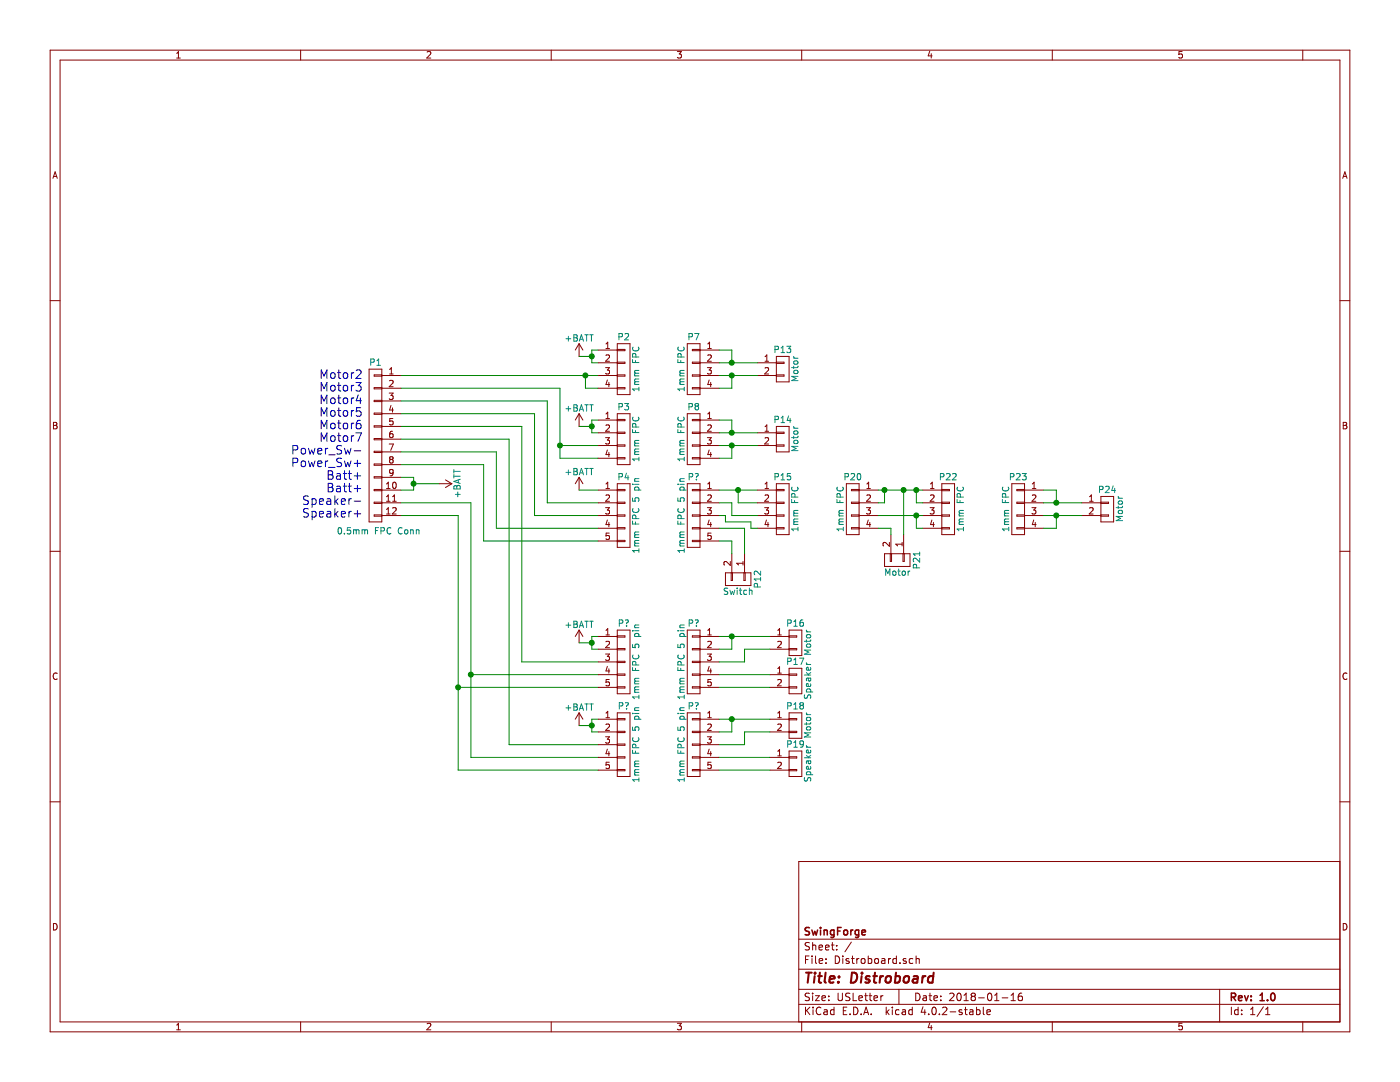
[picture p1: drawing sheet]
EESchema Schematic File Version 2
LIBS:power
LIBS:device
LIBS:transistors
LIBS:conn
LIBS:linear
LIBS:regul
LIBS:74xx
LIBS:cmos4000
LIBS:adc-dac
LIBS:memory
LIBS:xilinx
LIBS:microcontrollers
LIBS:dsp
LIBS:microchip
LIBS:analog_switches
LIBS:motorola
LIBS:texas
LIBS:intel
LIBS:audio
LIBS:interface
LIBS:digital-audio
LIBS:philips
LIBS:display
LIBS:cypress
LIBS:siliconi
LIBS:opto
LIBS:atmel
LIBS:contrib
LIBS:valves
EELAYER 25 0
EELAYER END
$Descr USLetter 11000 8500
encoding utf-8
Sheet 1 1
Title "Distroboard"
Date "2018-01-16"
Rev "1.0"
Comp "SwingForge"
Comment1 ""
Comment2 ""
Comment3 ""
Comment4 ""
$EndDescr
$Comp
L CONN_01X12 P1
U 1 1
P 2950 3500
F 0 "P1" H 2950 4150 50  0000 C CNN
F 1 "0.5mm FPC Conn" H 2925 2825 50  0000 C CNN
F 2 "Connectors_Custom:FPC_Socket_12pin" H 2950 3500 50  0001 C CNN
F 3 "" H 2950 3500 50  0000 C CNN
	1    2950 3500
	-1   0    0    -1  
$EndComp
Text Notes 2850 4075 2    67   ~ 0
Motor2\nMotor3\nMotor4\nMotor5\nMotor6\nMotor7\nPower_Sw-\nPower_Sw+\nBatt+\nBatt+\nSpeaker-\nSpeaker+
$Comp
L CONN_01X02 P13
U 1 1
P 6150 2900
F 0 "P13" H 6150 3050 50  0000 C CNN
F 1 "Motor" V 6250 2900 50  0000 C CNN
F 2 "Connect:PINHEAD1-2" H 6150 2900 50  0001 C CNN
F 3 "" H 6150 2900 50  0000 C CNN
	1    6150 2900
	1    0    0    -1  
$EndComp
$Comp
L CONN_01X02 P17
U 1 1
P 6250 5350
F 0 "P17" H 6250 5500 50  0000 C CNN
F 1 "Speaker" V 6350 5350 50  0000 C CNN
F 2 "Connect:PINHEAD1-2" H 6250 5350 50  0001 C CNN
F 3 "" H 6250 5350 50  0000 C CNN
	1    6250 5350
	1    0    0    -1  
$EndComp
$Comp
L CONN_01X02 P12
U 1 1
P 5800 4550
F 0 "P12" H 5800 4700 50  0000 C CNN
F 1 "Switch" V 5900 4550 50  0000 C CNN
F 2 "Connect:PINHEAD1-2" H 5800 4550 50  0001 C CNN
F 3 "" H 5800 4550 50  0000 C CNN
	1    5800 4550
	0    1    1    0   
$EndComp
$Comp
L CONN_01X04 P2
U 1 1
P 4900 2900
F 0 "P2" H 4900 3150 50  0000 C CNN
F 1 "1mm FPC" V 5000 2900 50  0000 C CNN
F 2 "" H 4900 2900 50  0001 C CNN
F 3 "" H 4900 2900 50  0000 C CNN
	1    4900 2900
	1    0    0    -1  
$EndComp
$Comp
L CONN_01X04 P3
U 1 1
P 4900 3450
F 0 "P3" H 4900 3700 50  0000 C CNN
F 1 "1mm FPC" V 5000 3450 50  0000 C CNN
F 2 "" H 4900 3450 50  0001 C CNN
F 3 "" H 4900 3450 50  0000 C CNN
	1    4900 3450
	1    0    0    -1  
$EndComp
Wire Wire Line
	3150 2950 4700 2950
Wire Wire Line
	3150 3050 4400 3050
Wire Wire Line
	4400 3050 4400 3600
Wire Wire Line
	4400 3500 4700 3500
Wire Wire Line
	4400 3600 4700 3600
Connection ~ 4400 3500
Wire Wire Line
	4700 3050 4600 3050
Wire Wire Line
	4600 3050 4600 2950
Connection ~ 4600 2950
$Comp
L +BATT #PWR01
U 1 1
P 3450 3800
F 0 "#PWR01" H 3450 3650 50  0001 C CNN
F 1 "+BATT" H 3450 3940 50  0000 C CNN
F 2 "" H 3450 3800 50  0000 C CNN
F 3 "" H 3450 3800 50  0000 C CNN
	1    3450 3800
	0    1    1    0   
$EndComp
Wire Wire Line
	3150 3750 3250 3750
Wire Wire Line
	3250 3750 3250 3850
Wire Wire Line
	3250 3850 3150 3850
Wire Wire Line
	3250 3800 3450 3800
Connection ~ 3250 3800
$Comp
L +BATT #PWR02
U 1 1
P 4550 3350
F 0 "#PWR02" H 4550 3200 50  0001 C CNN
F 1 "+BATT" H 4550 3490 50  0000 C CNN
F 2 "" H 4550 3350 50  0000 C CNN
F 3 "" H 4550 3350 50  0000 C CNN
	1    4550 3350
	1    0    0    -1  
$EndComp
Wire Wire Line
	4700 3300 4650 3300
Wire Wire Line
	4650 3300 4650 3400
Wire Wire Line
	4650 3400 4700 3400
Wire Wire Line
	4650 3350 4550 3350
Connection ~ 4650 3350
$Comp
L +BATT #PWR03
U 1 1
P 4550 2800
F 0 "#PWR03" H 4550 2650 50  0001 C CNN
F 1 "+BATT" H 4550 2940 50  0000 C CNN
F 2 "" H 4550 2800 50  0000 C CNN
F 3 "" H 4550 2800 50  0000 C CNN
	1    4550 2800
	1    0    0    -1  
$EndComp
Wire Wire Line
	4700 2750 4650 2750
Wire Wire Line
	4650 2750 4650 2850
Wire Wire Line
	4650 2850 4700 2850
Wire Wire Line
	4650 2800 4550 2800
Connection ~ 4650 2800
$Comp
L CONN_01X04 P7
U 1 1
P 5450 2900
F 0 "P7" H 5450 3150 50  0000 C CNN
F 1 "1mm FPC" V 5550 2900 50  0000 C CNN
F 2 "" H 5450 2900 50  0001 C CNN
F 3 "" H 5450 2900 50  0000 C CNN
	1    5450 2900
	-1   0    0    -1  
$EndComp
Wire Wire Line
	5650 2750 5750 2750
Wire Wire Line
	5750 2750 5750 2850
Wire Wire Line
	5650 2850 5950 2850
Wire Wire Line
	5650 2950 5950 2950
Wire Wire Line
	5750 2950 5750 3050
Wire Wire Line
	5750 3050 5650 3050
Connection ~ 5750 2850
Connection ~ 5750 2950
$Comp
L CONN_01X02 P14
U 1 1
P 6150 3450
F 0 "P14" H 6150 3600 50  0000 C CNN
F 1 "Motor" V 6250 3450 50  0000 C CNN
F 2 "Connect:PINHEAD1-2" H 6150 3450 50  0001 C CNN
F 3 "" H 6150 3450 50  0000 C CNN
	1    6150 3450
	1    0    0    -1  
$EndComp
$Comp
L CONN_01X04 P8
U 1 1
P 5450 3450
F 0 "P8" H 5450 3700 50  0000 C CNN
F 1 "1mm FPC" V 5550 3450 50  0000 C CNN
F 2 "" H 5450 3450 50  0001 C CNN
F 3 "" H 5450 3450 50  0000 C CNN
	1    5450 3450
	-1   0    0    -1  
$EndComp
Wire Wire Line
	5650 3300 5750 3300
Wire Wire Line
	5750 3300 5750 3400
Wire Wire Line
	5650 3400 5950 3400
Wire Wire Line
	5650 3500 5950 3500
Wire Wire Line
	5750 3500 5750 3600
Wire Wire Line
	5750 3600 5650 3600
Connection ~ 5750 3400
Connection ~ 5750 3500
$Comp
L CONN_01X05 P4
U 1 1
P 4900 4050
F 0 "P4" H 4900 4350 50  0000 C CNN
F 1 "1mm FPC 5 pin" V 5000 4050 50  0000 C CNN
F 2 "" H 4900 4050 50  0001 C CNN
F 3 "" H 4900 4050 50  0000 C CNN
	1    4900 4050
	1    0    0    -1  
$EndComp
Wire Wire Line
	3150 3550 3900 3550
Wire Wire Line
	3900 3550 3900 4150
Wire Wire Line
	3900 4150 4700 4150
Wire Wire Line
	3150 3650 3800 3650
Wire Wire Line
	3800 3650 3800 4250
Wire Wire Line
	3800 4250 4700 4250
$Comp
L +BATT #PWR04
U 1 1
P 4550 3850
F 0 "#PWR04" H 4550 3700 50  0001 C CNN
F 1 "+BATT" H 4550 3990 50  0000 C CNN
F 2 "" H 4550 3850 50  0000 C CNN
F 3 "" H 4550 3850 50  0000 C CNN
	1    4550 3850
	1    0    0    -1  
$EndComp
Wire Wire Line
	4550 3850 4700 3850
Wire Wire Line
	3150 3150 4300 3150
Wire Wire Line
	4300 3150 4300 3950
Wire Wire Line
	5750 4350 5750 4250
Wire Wire Line
	5750 4250 5650 4250
Wire Wire Line
	5850 4350 5850 4150
Wire Wire Line
	5850 4150 5650 4150
$Comp
L CONN_01X04 P15
U 1 1
P 6150 4000
F 0 "P15" H 6150 4250 50  0000 C CNN
F 1 "1mm FPC" V 6250 4000 50  0000 C CNN
F 2 "" H 6150 4000 50  0001 C CNN
F 3 "" H 6150 4000 50  0000 C CNN
	1    6150 4000
	1    0    0    -1  
$EndComp
$Comp
L CONN_01X02 P21
U 1 1
P 7050 4400
F 0 "P21" H 7050 4550 50  0000 C CNN
F 1 "Motor" V 7150 4400 50  0000 C CNN
F 2 "Connect:PINHEAD1-2" H 7050 4400 50  0001 C CNN
F 3 "" H 7050 4400 50  0000 C CNN
	1    7050 4400
	0    1    1    0   
$EndComp
$Comp
L CONN_01X04 P20
U 1 1
P 6700 4000
F 0 "P20" H 6700 4250 50  0000 C CNN
F 1 "1mm FPC" V 6800 4000 50  0000 C CNN
F 2 "" H 6700 4000 50  0001 C CNN
F 3 "" H 6700 4000 50  0000 C CNN
	1    6700 4000
	-1   0    0    -1  
$EndComp
Wire Wire Line
	5650 3850 5950 3850
Wire Wire Line
	4300 3950 4700 3950
Wire Wire Line
	4700 4050 4200 4050
Wire Wire Line
	4200 4050 4200 3250
Wire Wire Line
	4200 3250 3150 3250
Wire Wire Line
	5800 3850 5800 3950
Wire Wire Line
	5800 3950 5950 3950
Connection ~ 5800 3850
Wire Wire Line
	5650 3950 5750 3950
Wire Wire Line
	5750 3950 5750 4050
Wire Wire Line
	5750 4050 5950 4050
Wire Wire Line
	5950 4150 5900 4150
Wire Wire Line
	5900 4150 5900 4100
Wire Wire Line
	5900 4100 5700 4100
Wire Wire Line
	5700 4100 5700 4050
Wire Wire Line
	5700 4050 5650 4050
Wire Wire Line
	6900 4150 7000 4150
Wire Wire Line
	7000 4150 7000 4200
Wire Wire Line
	6900 3850 7250 3850
$Comp
L CONN_01X04 P22
U 1 1
P 7450 4000
F 0 "P22" H 7450 4250 50  0000 C CNN
F 1 "1mm FPC" V 7550 4000 50  0000 C CNN
F 2 "" H 7450 4000 50  0001 C CNN
F 3 "" H 7450 4000 50  0000 C CNN
	1    7450 4000
	1    0    0    -1  
$EndComp
$Comp
L CONN_01X02 P24
U 1 1
P 8700 4000
F 0 "P24" H 8700 4150 50  0000 C CNN
F 1 "Motor" V 8800 4000 50  0000 C CNN
F 2 "Connect:PINHEAD1-2" H 8700 4000 50  0001 C CNN
F 3 "" H 8700 4000 50  0000 C CNN
	1    8700 4000
	1    0    0    -1  
$EndComp
$Comp
L CONN_01X04 P23
U 1 1
P 8000 4000
F 0 "P23" H 8000 4250 50  0000 C CNN
F 1 "1mm FPC" V 8100 4000 50  0000 C CNN
F 2 "" H 8000 4000 50  0001 C CNN
F 3 "" H 8000 4000 50  0000 C CNN
	1    8000 4000
	-1   0    0    -1  
$EndComp
Wire Wire Line
	8200 3850 8300 3850
Wire Wire Line
	8300 3850 8300 3950
Wire Wire Line
	8200 3950 8500 3950
Wire Wire Line
	8200 4050 8500 4050
Wire Wire Line
	8300 4050 8300 4150
Wire Wire Line
	8300 4150 8200 4150
Connection ~ 8300 3950
Connection ~ 8300 4050
Wire Wire Line
	6900 4050 7250 4050
Wire Wire Line
	7250 4150 7200 4150
Wire Wire Line
	7200 4150 7200 4050
Connection ~ 7200 4050
Wire Wire Line
	3150 3950 3700 3950
Wire Wire Line
	3700 3950 3700 5950
Wire Wire Line
	3700 5300 4700 5300
Wire Wire Line
	4700 5400 3600 5400
Wire Wire Line
	3600 4050 3600 6050
Wire Wire Line
	3600 4050 3150 4050
Wire Wire Line
	3700 5950 4700 5950
Connection ~ 3700 5300
Wire Wire Line
	3600 6050 4700 6050
Connection ~ 3600 5400
$Comp
L +BATT #PWR05
U 1 1
P 4550 5050
F 0 "#PWR05" H 4550 4900 50  0001 C CNN
F 1 "+BATT" H 4550 5190 50  0000 C CNN
F 2 "" H 4550 5050 50  0000 C CNN
F 3 "" H 4550 5050 50  0000 C CNN
	1    4550 5050
	1    0    0    -1  
$EndComp
Wire Wire Line
	4700 5000 4650 5000
Wire Wire Line
	4650 5000 4650 5100
Wire Wire Line
	4650 5100 4700 5100
Wire Wire Line
	4650 5050 4550 5050
Connection ~ 4650 5050
$Comp
L +BATT #PWR06
U 1 1
P 4550 5700
F 0 "#PWR06" H 4550 5550 50  0001 C CNN
F 1 "+BATT" H 4550 5840 50  0000 C CNN
F 2 "" H 4550 5700 50  0000 C CNN
F 3 "" H 4550 5700 50  0000 C CNN
	1    4550 5700
	1    0    0    -1  
$EndComp
Wire Wire Line
	4700 5650 4650 5650
Wire Wire Line
	4650 5650 4650 5750
Wire Wire Line
	4650 5750 4700 5750
Wire Wire Line
	4650 5700 4550 5700
Connection ~ 4650 5700
Wire Wire Line
	3150 3350 4100 3350
Wire Wire Line
	4100 3350 4100 5200
Wire Wire Line
	4100 5200 4700 5200
Wire Wire Line
	3150 3450 4000 3450
Wire Wire Line
	4000 3450 4000 5850
Wire Wire Line
	4000 5850 4700 5850
$Comp
L CONN_01X02 P16
U 1 1
P 6250 5050
F 0 "P16" H 6250 5200 50  0000 C CNN
F 1 "Motor" V 6350 5050 50  0000 C CNN
F 2 "Connect:PINHEAD1-2" H 6250 5050 50  0001 C CNN
F 3 "" H 6250 5050 50  0000 C CNN
	1    6250 5050
	1    0    0    -1  
$EndComp
Wire Wire Line
	6050 5400 5650 5400
Wire Wire Line
	5650 5300 6050 5300
Wire Wire Line
	5650 5100 5750 5100
Wire Wire Line
	5750 5100 5750 5000
Wire Wire Line
	5650 5000 6050 5000
Connection ~ 5750 5000
Wire Wire Line
	5650 5200 5850 5200
Wire Wire Line
	5850 5200 5850 5100
Wire Wire Line
	5850 5100 6050 5100
$Comp
L CONN_01X02 P19
U 1 1
P 6250 6000
F 0 "P19" H 6250 6150 50  0000 C CNN
F 1 "Speaker" V 6350 6000 50  0000 C CNN
F 2 "Connect:PINHEAD1-2" H 6250 6000 50  0001 C CNN
F 3 "" H 6250 6000 50  0000 C CNN
	1    6250 6000
	1    0    0    -1  
$EndComp
$Comp
L CONN_01X02 P18
U 1 1
P 6250 5700
F 0 "P18" H 6250 5850 50  0000 C CNN
F 1 "Motor" V 6350 5700 50  0000 C CNN
F 2 "Connect:PINHEAD1-2" H 6250 5700 50  0001 C CNN
F 3 "" H 6250 5700 50  0000 C CNN
	1    6250 5700
	1    0    0    -1  
$EndComp
Wire Wire Line
	6050 6050 5650 6050
Wire Wire Line
	5650 5950 6050 5950
Wire Wire Line
	5650 5750 5750 5750
Wire Wire Line
	5750 5750 5750 5650
Wire Wire Line
	5650 5650 6050 5650
Connection ~ 5750 5650
Wire Wire Line
	5650 5850 5850 5850
Wire Wire Line
	5850 5850 5850 5750
Wire Wire Line
	5850 5750 6050 5750
Wire Wire Line
	6900 3950 6950 3950
Wire Wire Line
	6950 3950 6950 3850
Connection ~ 6950 3850
Wire Wire Line
	7200 3850 7200 3950
Wire Wire Line
	7200 3950 7250 3950
Connection ~ 7200 3850
Wire Wire Line
	7100 4200 7100 3850
Connection ~ 7100 3850
$Comp
L CONN_01X05 P?
U 1 1
P 4900 5200
F 0 "P?" H 4900 5500 50  0000 C CNN
F 1 "1mm FPC 5 pin" V 5000 5200 50  0000 C CNN
F 2 "" H 4900 5200 50  0001 C CNN
F 3 "" H 4900 5200 50  0000 C CNN
	1    4900 5200
	1    0    0    -1  
$EndComp
$Comp
L CONN_01X05 P?
U 1 1
P 4900 5850
F 0 "P?" H 4900 6150 50  0000 C CNN
F 1 "1mm FPC 5 pin" V 5000 5850 50  0000 C CNN
F 2 "" H 4900 5850 50  0001 C CNN
F 3 "" H 4900 5850 50  0000 C CNN
	1    4900 5850
	1    0    0    -1  
$EndComp
$Comp
L CONN_01X05 P?
U 1 1
P 5450 4050
F 0 "P?" H 5450 4350 50  0000 C CNN
F 1 "1mm FPC 5 pin" V 5550 4050 50  0000 C CNN
F 2 "" H 5450 4050 50  0001 C CNN
F 3 "" H 5450 4050 50  0000 C CNN
	1    5450 4050
	-1   0    0    -1  
$EndComp
$Comp
L CONN_01X05 P?
U 1 1
P 5450 5200
F 0 "P?" H 5450 5500 50  0000 C CNN
F 1 "1mm FPC 5 pin" V 5550 5200 50  0000 C CNN
F 2 "" H 5450 5200 50  0001 C CNN
F 3 "" H 5450 5200 50  0000 C CNN
	1    5450 5200
	-1   0    0    -1  
$EndComp
$Comp
L CONN_01X05 P?
U 1 1
P 5450 5850
F 0 "P?" H 5450 6150 50  0000 C CNN
F 1 "1mm FPC 5 pin" V 5550 5850 50  0000 C CNN
F 2 "" H 5450 5850 50  0001 C CNN
F 3 "" H 5450 5850 50  0000 C CNN
	1    5450 5850
	-1   0    0    -1  
$EndComp
$EndSCHEMATC
